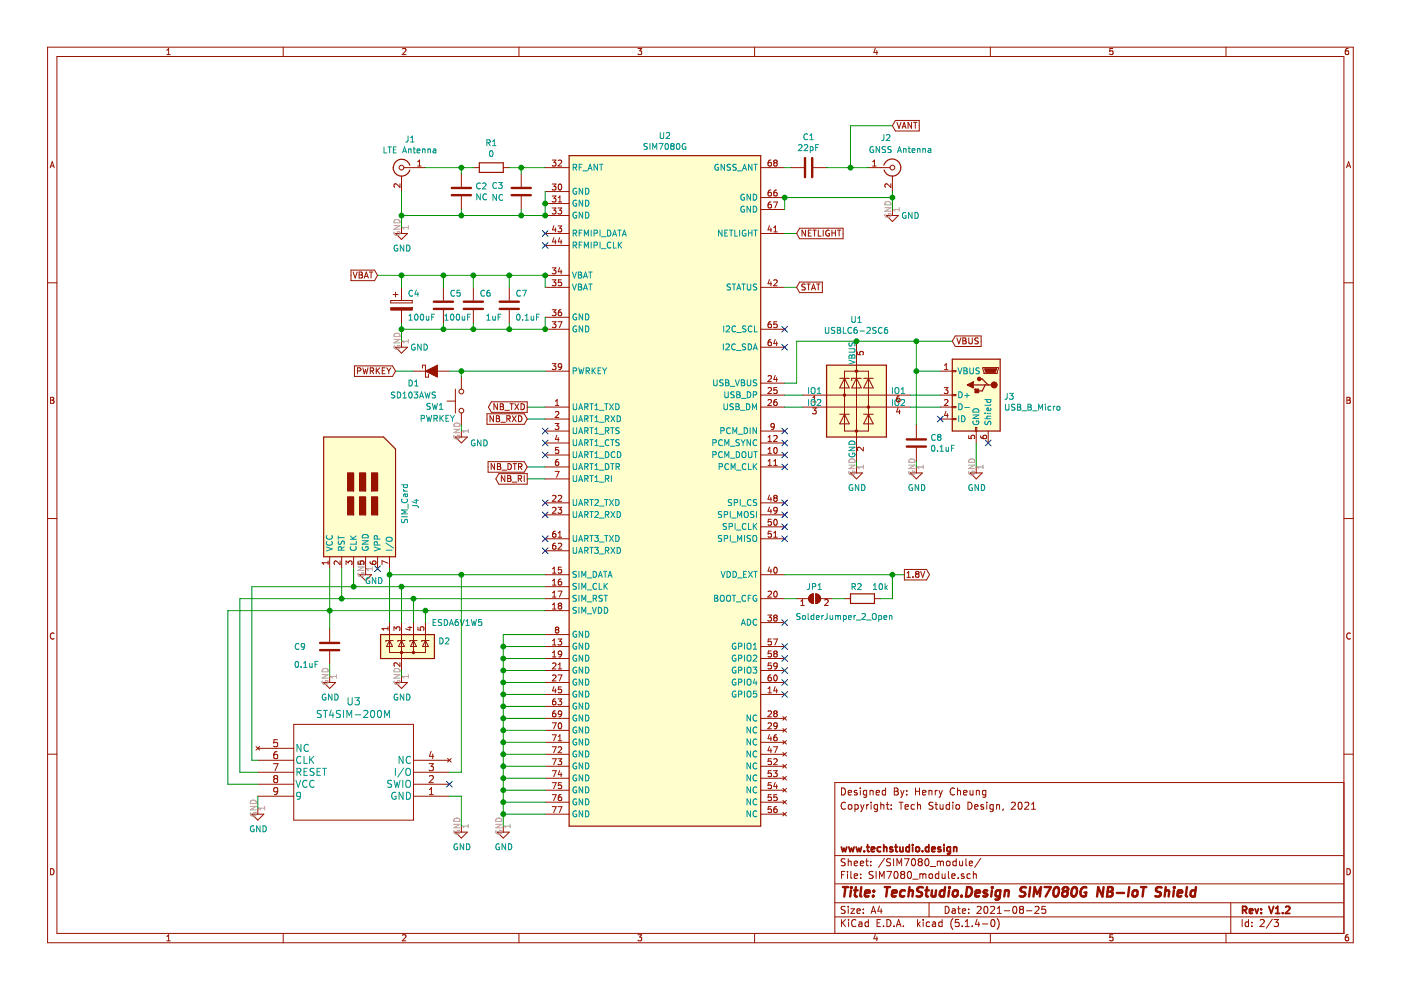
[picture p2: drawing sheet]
EESchema Schematic File Version 4
LIBS:SIM7080-cache
EELAYER 30 0
EELAYER END
$Descr A4 11693 8268
encoding utf-8
Sheet 2 3
Title "TechStudio.Design SIM7080G NB-IoT Shield"
Date "2021-08-25"
Rev "V1.2"
Comp "www.techstudio.design"
Comment1 ""
Comment2 ""
Comment3 "Copyright: Tech Studio Design, 2021"
Comment4 "Designed By: Henry Cheung"
$EndDescr
NoConn ~ 6550 5800
NoConn ~ 6550 5700
NoConn ~ 6550 5600
NoConn ~ 6550 5500
NoConn ~ 6550 5400
NoConn ~ 6550 5200
Wire Wire Line
	4200 5300 4550 5300
$Comp
L power:GND #PWR013
U 1 1
P 4200 6900
F 0 "#PWR013" H 4200 6650 50  0001 C CNN
F 1 "GND" H 4205 6727 50  0000 C CNN
F 2 "" H 4200 6900 50  0001 C CNN
F 3 "" H 4200 6900 50  0001 C CNN
	1    4200 6900
	1    0    0    -1  
$EndComp
Wire Wire Line
	4550 6800 4200 6800
Connection ~ 4200 6800
Wire Wire Line
	4200 6800 4200 6900
Wire Wire Line
	4550 6700 4200 6700
Connection ~ 4200 6700
Wire Wire Line
	4200 6700 4200 6800
Wire Wire Line
	4550 6600 4200 6600
Connection ~ 4200 6600
Wire Wire Line
	4200 6600 4200 6700
Wire Wire Line
	4550 6500 4200 6500
Connection ~ 4200 6500
Wire Wire Line
	4200 6500 4200 6600
Wire Wire Line
	4550 6400 4200 6400
Connection ~ 4200 6400
Wire Wire Line
	4200 6400 4200 6500
Wire Wire Line
	4550 6300 4200 6300
Connection ~ 4200 6300
Wire Wire Line
	4200 6300 4200 6400
Wire Wire Line
	4550 6200 4200 6200
Connection ~ 4200 6200
Wire Wire Line
	4200 6200 4200 6300
Wire Wire Line
	4550 6100 4200 6100
Connection ~ 4200 6100
Wire Wire Line
	4200 6100 4200 6200
Wire Wire Line
	4550 6000 4200 6000
Connection ~ 4200 6000
Wire Wire Line
	4200 6000 4200 6100
Wire Wire Line
	4550 5900 4200 5900
Connection ~ 4200 5900
Wire Wire Line
	4200 5900 4200 6000
Wire Wire Line
	4550 5800 4200 5800
Connection ~ 4200 5800
Wire Wire Line
	4200 5800 4200 5900
Wire Wire Line
	4550 5700 4200 5700
Connection ~ 4200 5700
Wire Wire Line
	4200 5700 4200 5800
Wire Wire Line
	4550 5600 4200 5600
Wire Wire Line
	4200 5300 4200 5400
Connection ~ 4200 5600
Wire Wire Line
	4200 5600 4200 5700
Wire Wire Line
	4550 5500 4200 5500
Connection ~ 4200 5500
Wire Wire Line
	4200 5500 4200 5600
Wire Wire Line
	4550 5400 4200 5400
Connection ~ 4200 5400
Wire Wire Line
	4200 5400 4200 5500
NoConn ~ 6550 4500
NoConn ~ 6550 4400
NoConn ~ 6550 4300
NoConn ~ 6550 4200
NoConn ~ 6550 3900
NoConn ~ 6550 3800
NoConn ~ 6550 3700
NoConn ~ 6550 3600
Wire Wire Line
	6550 1650 6550 1750
Wire Wire Line
	4550 1800 4550 1700
Connection ~ 4550 1700
Wire Wire Line
	4550 1700 4550 1600
Wire Wire Line
	4550 2400 4550 2300
Wire Wire Line
	4550 2750 4550 2650
Text GLabel 4400 4000 0    50   Output ~ 0
NB_RI
Text GLabel 4400 3900 0    50   Input ~ 0
NB_DTR
Text GLabel 4400 3500 0    50   Input ~ 0
NB_RXD
Text GLabel 4400 3400 0    50   Output ~ 0
NB_TXD
Wire Wire Line
	4400 3400 4550 3400
Wire Wire Line
	4400 3500 4550 3500
Wire Wire Line
	4400 4000 4550 4000
Wire Wire Line
	4400 3900 4550 3900
Text GLabel 3300 3100 0    50   Input ~ 0
PWRKEY
$Comp
L Device:C C7
U 1 1
P 4250 2550
F 0 "C7" H 4300 2650 50  0000 L CNN
F 1 "0.1uF" H 4300 2450 50  0000 L CNN
F 2 "Capacitor_SMD:C_0603_1608Metric_Pad1.05x0.95mm_HandSolder" H 4288 2400 50  0001 C CNN
F 3 "~" H 4250 2550 50  0001 C CNN
	1    4250 2550
	1    0    0    -1  
$EndComp
$Comp
L Device:C C5
U 1 1
P 3700 2550
F 0 "C5" H 3750 2650 50  0000 L CNN
F 1 "100uF" H 3700 2450 50  0000 L CNN
F 2 "Capacitor_SMD:C_1206_3216Metric_Pad1.42x1.75mm_HandSolder" H 3738 2400 50  0001 C CNN
F 3 "~" H 3700 2550 50  0001 C CNN
	1    3700 2550
	1    0    0    -1  
$EndComp
Wire Wire Line
	3350 2400 3350 2300
Wire Wire Line
	3350 2300 3700 2300
Wire Wire Line
	4250 2400 4250 2300
Connection ~ 4250 2300
Wire Wire Line
	4250 2300 4550 2300
Wire Wire Line
	3950 2400 3950 2300
Connection ~ 3950 2300
Wire Wire Line
	3950 2300 4250 2300
Wire Wire Line
	3700 2400 3700 2300
Connection ~ 3700 2300
Wire Wire Line
	3700 2300 3950 2300
Wire Wire Line
	4550 2750 4250 2750
Wire Wire Line
	3350 2750 3350 2700
Wire Wire Line
	3700 2700 3700 2750
Connection ~ 3700 2750
Wire Wire Line
	3700 2750 3350 2750
Wire Wire Line
	3950 2700 3950 2750
Connection ~ 3950 2750
Wire Wire Line
	3950 2750 3700 2750
Wire Wire Line
	4250 2700 4250 2750
Connection ~ 4250 2750
Wire Wire Line
	4250 2750 3950 2750
$Comp
L power:GND #PWR03
U 1 1
P 3350 2850
F 0 "#PWR03" H 3350 2600 50  0001 C CNN
F 1 "GND" H 3500 2800 50  0000 C CNN
F 2 "" H 3350 2850 50  0001 C CNN
F 3 "" H 3350 2850 50  0001 C CNN
	1    3350 2850
	1    0    0    -1  
$EndComp
Wire Wire Line
	3350 2750 3350 2850
Connection ~ 3350 2750
Text GLabel 3150 2300 0    50   Input ~ 0
VBAT
Wire Wire Line
	3150 2300 3350 2300
Connection ~ 3350 2300
Text GLabel 7550 4800 2    50   Output ~ 0
1.8V
$Comp
L Connector:SIM_Card J4
U 1 1
P 3050 4250
F 0 "J4" H 3093 3833 50  0000 C CNN
F 1 "SIM_Card" H 3093 3924 50  0000 C CNN
F 2 "e-tinkers:HOAUC-HYC240-SIM-06-150_C645501" H 3050 4600 50  0001 C CNN
F 3 " ~" H 3000 4250 50  0001 C CNN
	1    3050 4250
	0    -1   -1   0   
$EndComp
$Comp
L power:GND #PWR08
U 1 1
P 3050 4750
F 0 "#PWR08" H 3050 4500 50  0001 C CNN
F 1 "GND" H 3200 4650 50  0000 R CNN
F 2 "" H 3050 4750 50  0001 C CNN
F 3 "" H 3050 4750 50  0001 C CNN
	1    3050 4750
	1    0    0    -1  
$EndComp
NoConn ~ 3150 4750
$Comp
L Device:C C9
U 1 1
P 2750 5400
F 0 "C9" H 2450 5400 50  0000 L CNN
F 1 "0.1uF" H 2450 5250 50  0000 L CNN
F 2 "Capacitor_SMD:C_0603_1608Metric_Pad1.05x0.95mm_HandSolder" H 2788 5250 50  0001 C CNN
F 3 "~" H 2750 5400 50  0001 C CNN
	1    2750 5400
	1    0    0    -1  
$EndComp
$Comp
L power:GND #PWR09
U 1 1
P 2750 5650
F 0 "#PWR09" H 2750 5400 50  0001 C CNN
F 1 "GND" H 2755 5477 50  0000 C CNN
F 2 "" H 2750 5650 50  0001 C CNN
F 3 "" H 2750 5650 50  0001 C CNN
	1    2750 5650
	1    0    0    -1  
$EndComp
Wire Wire Line
	2750 5550 2750 5650
Wire Wire Line
	2750 5250 2750 5100
$Comp
L power:GND #PWR010
U 1 1
P 3350 5650
F 0 "#PWR010" H 3350 5400 50  0001 C CNN
F 1 "GND" H 3355 5477 50  0000 C CNN
F 2 "" H 3350 5650 50  0001 C CNN
F 3 "" H 3350 5650 50  0001 C CNN
	1    3350 5650
	1    0    0    -1  
$EndComp
Wire Wire Line
	3350 5600 3350 5650
NoConn ~ 4550 1950
NoConn ~ 4550 2050
$Comp
L Device:C C1
U 1 1
P 6750 1400
F 0 "C1" V 7002 1400 50  0000 C CNN
F 1 "22pF" V 6911 1400 50  0000 C CNN
F 2 "Capacitor_SMD:C_0603_1608Metric_Pad1.05x0.95mm_HandSolder" H 6788 1250 50  0001 C CNN
F 3 "~" H 6750 1400 50  0001 C CNN
	1    6750 1400
	0    -1   -1   0   
$EndComp
NoConn ~ 4550 4500
NoConn ~ 4550 4600
NoConn ~ 4550 4300
NoConn ~ 4550 4200
NoConn ~ 4550 3600
NoConn ~ 4550 3700
$Comp
L power:GND #PWR01
U 1 1
P 7450 1750
F 0 "#PWR01" H 7450 1500 50  0001 C CNN
F 1 "GND" H 7600 1700 50  0000 C CNN
F 2 "" H 7450 1750 50  0001 C CNN
F 3 "" H 7450 1750 50  0001 C CNN
	1    7450 1750
	1    0    0    -1  
$EndComp
Connection ~ 6550 1650
Wire Wire Line
	6550 1400 6600 1400
NoConn ~ 6550 2750
NoConn ~ 6550 2900
$Comp
L e-tinkers:ESDA6V1W5 D2
U 1 1
P 3350 5400
F 0 "D2" H 3655 5446 50  0000 L CNN
F 1 "ESDA6V1W5" H 3600 5600 50  0000 L CNN
F 2 "Package_TO_SOT_SMD:SOT-353_SC-70-5_Handsoldering" H 3650 5350 50  0001 L CNN
F 3 "https://datasheet.lcsc.com/szlcsc/1810181812_STMicroelectronics-ESDA6V1W5_C48677.pdf" H 3475 5525 50  0001 C CNN
	1    3350 5400
	1    0    0    -1  
$EndComp
$Comp
L Device:R R2
U 1 1
P 7200 5000
F 0 "R2" V 7100 4950 50  0000 C CNN
F 1 "10k" V 7100 5150 50  0000 C CNN
F 2 "Resistor_SMD:R_0603_1608Metric_Pad1.05x0.95mm_HandSolder" V 7130 5000 50  0001 C CNN
F 3 "~" H 7200 5000 50  0001 C CNN
	1    7200 5000
	0    1    1    0   
$EndComp
Wire Wire Line
	7350 5000 7450 5000
Wire Wire Line
	7450 5000 7450 4800
Connection ~ 7450 4800
Wire Wire Line
	7450 4800 7550 4800
Wire Wire Line
	6550 4800 7450 4800
Wire Wire Line
	3850 3100 3850 3150
$Comp
L power:GND #PWR04
U 1 1
P 3850 3600
F 0 "#PWR04" H 3850 3350 50  0001 C CNN
F 1 "GND" H 4000 3500 50  0000 C CNN
F 2 "" H 3850 3600 50  0001 C CNN
F 3 "" H 3850 3600 50  0001 C CNN
	1    3850 3600
	1    0    0    -1  
$EndComp
Wire Wire Line
	6550 1950 6650 1950
Wire Wire Line
	6550 2400 6650 2400
Wire Wire Line
	3450 3100 3300 3100
Wire Wire Line
	6650 3200 6650 2850
Wire Wire Line
	6550 3200 6650 3200
Wire Wire Line
	6550 3400 6700 3400
Wire Wire Line
	6550 3300 6700 3300
NoConn ~ 7850 3500
Connection ~ 7650 3100
Wire Wire Line
	7650 3550 7650 3100
Wire Wire Line
	7650 3850 7650 3900
Wire Wire Line
	7600 3400 7850 3400
$Comp
L power:GND #PWR05
U 1 1
P 7150 3900
F 0 "#PWR05" H 7150 3650 50  0001 C CNN
F 1 "GND" H 7155 3727 50  0000 C CNN
F 2 "" H 7150 3900 50  0001 C CNN
F 3 "" H 7150 3900 50  0001 C CNN
	1    7150 3900
	1    0    0    -1  
$EndComp
Wire Wire Line
	8150 3700 8150 3900
$Comp
L power:GND #PWR07
U 1 1
P 8150 3900
F 0 "#PWR07" H 8150 3650 50  0001 C CNN
F 1 "GND" H 8155 3727 50  0000 C CNN
F 2 "" H 8150 3900 50  0001 C CNN
F 3 "" H 8150 3900 50  0001 C CNN
	1    8150 3900
	1    0    0    -1  
$EndComp
Wire Wire Line
	7600 3300 7850 3300
Wire Wire Line
	7650 3100 7650 2850
Wire Wire Line
	7850 3100 7650 3100
$Comp
L Connector:USB_B_Micro J3
U 1 1
P 8150 3300
F 0 "J3" H 7920 3289 50  0000 R CNN
F 1 "USB_B_Micro" H 7920 3198 50  0000 R CNN
F 2 "e-tinkers:U254-051T-4BH83" H 8300 3250 50  0001 C CNN
F 3 "~" H 8300 3250 50  0001 C CNN
	1    8150 3300
	-1   0    0    -1  
$EndComp
$Comp
L Device:C C8
U 1 1
P 7650 3700
F 0 "C8" H 7765 3746 50  0000 L CNN
F 1 "0.1uF" H 7765 3655 50  0000 L CNN
F 2 "Capacitor_SMD:C_0603_1608Metric_Pad1.05x0.95mm_HandSolder" H 7688 3550 50  0001 C CNN
F 3 "~" H 7650 3700 50  0001 C CNN
	1    7650 3700
	1    0    0    -1  
$EndComp
$Comp
L power:GND #PWR06
U 1 1
P 7650 3900
F 0 "#PWR06" H 7650 3650 50  0001 C CNN
F 1 "GND" H 7655 3727 50  0000 C CNN
F 2 "" H 7650 3900 50  0001 C CNN
F 3 "" H 7650 3900 50  0001 C CNN
	1    7650 3900
	1    0    0    -1  
$EndComp
Wire Wire Line
	7150 3900 7150 3850
NoConn ~ 4550 3800
$Comp
L Device:C C2
U 1 1
P 3850 1600
F 0 "C2" H 3965 1646 50  0000 L CNN
F 1 "NC" H 3965 1555 50  0000 L CNN
F 2 "Capacitor_SMD:C_0603_1608Metric_Pad1.05x0.95mm_HandSolder" H 3888 1450 50  0001 C CNN
F 3 "~" H 3850 1600 50  0001 C CNN
	1    3850 1600
	1    0    0    -1  
$EndComp
$Comp
L Device:C C3
U 1 1
P 4350 1600
F 0 "C3" H 4100 1650 50  0000 L CNN
F 1 "NC" H 4100 1550 50  0000 L CNN
F 2 "Capacitor_SMD:C_0603_1608Metric_Pad1.05x0.95mm_HandSolder" H 4388 1450 50  0001 C CNN
F 3 "~" H 4350 1600 50  0001 C CNN
	1    4350 1600
	1    0    0    -1  
$EndComp
$Comp
L Device:R R1
U 1 1
P 4100 1400
F 0 "R1" V 3893 1400 50  0000 C CNN
F 1 "0" V 3984 1400 50  0000 C CNN
F 2 "Resistor_SMD:R_0603_1608Metric_Pad1.05x0.95mm_HandSolder" V 4030 1400 50  0001 C CNN
F 3 "~" H 4100 1400 50  0001 C CNN
	1    4100 1400
	0    1    1    0   
$EndComp
$Comp
L e-tinkers:USBLC6-2SC6 U1
U 1 1
P 7150 3350
F 0 "U1" H 7150 4031 50  0000 C CNN
F 1 "USBLC6-2SC6" H 7150 3940 50  0000 C CNN
F 2 "Package_TO_SOT_SMD:SOT-23-6_Handsoldering" H 7250 2950 50  0001 C CNN
F 3 "https://gct.co/files/drawings/sim5051.pdf?v=fde3e267-f8d9-4afe-a571-14a8876a71fc" H 7350 3700 50  0001 C CNN
	1    7150 3350
	1    0    0    -1  
$EndComp
Wire Wire Line
	6650 2850 7150 2850
Connection ~ 7150 2850
Wire Wire Line
	7150 2850 7650 2850
$Comp
L Connector:Conn_Coaxial J1
U 1 1
P 3350 1400
F 0 "J1" H 3278 1638 50  0000 C CNN
F 1 "LTE Antenna" H 3278 1547 50  0000 C CNN
F 2 "Connector_Coaxial:U.FL_Hirose_U.FL-R-SMT-1_Vertical" H 3350 1400 50  0001 C CNN
F 3 " ~" H 3350 1400 50  0001 C CNN
	1    3350 1400
	-1   0    0    -1  
$EndComp
$Comp
L power:GND #PWR02
U 1 1
P 3350 1900
F 0 "#PWR02" H 3350 1650 50  0001 C CNN
F 1 "GND" H 3355 1727 50  0000 C CNN
F 2 "" H 3350 1900 50  0001 C CNN
F 3 "" H 3350 1900 50  0001 C CNN
	1    3350 1900
	1    0    0    -1  
$EndComp
Wire Wire Line
	3350 1900 3350 1800
$Comp
L Connector:Conn_Coaxial J2
U 1 1
P 7450 1400
F 0 "J2" H 7350 1650 50  0000 L CNN
F 1 "GNSS Antenna" H 7250 1550 50  0000 L CNN
F 2 "Connector_Coaxial:U.FL_Hirose_U.FL-R-SMT-1_Vertical" H 7450 1400 50  0001 C CNN
F 3 " ~" H 7450 1400 50  0001 C CNN
	1    7450 1400
	1    0    0    -1  
$EndComp
Wire Wire Line
	7450 1650 7450 1600
$Comp
L SimCom:SIM7080G U2
U 1 1
P 5550 4300
F 0 "U2" H 5550 7467 50  0000 C CNN
F 1 "SIM7080G" H 5550 7376 50  0000 C CNN
F 2 "SimCom:SIM7080G" H 4750 1700 50  0001 R CNN
F 3 "https://www.simcom.com/index.php/product/SIM7080G.html" H 5550 4300 50  0001 C CNN
	1    5550 4300
	1    0    0    -1  
$EndComp
Connection ~ 4550 2300
Connection ~ 4550 2750
Wire Wire Line
	6550 1650 7450 1650
Wire Wire Line
	7450 1750 7450 1650
Connection ~ 7450 1650
$Comp
L Switch:SW_Push SW1
U 1 1
P 3850 3350
F 0 "SW1" V 3800 3650 50  0000 R CNN
F 1 "PWRKEY" V 3700 3700 50  0000 R CNN
F 2 "e-tinkers:SW_TS-1101-X-X" H 3850 3550 50  0001 C CNN
F 3 "~" H 3850 3550 50  0001 C CNN
	1    3850 3350
	0    -1   -1   0   
$EndComp
Text GLabel 6650 2400 2    50   Input ~ 0
STAT
Text GLabel 6650 1950 2    50   Input ~ 0
NETLIGHT
Wire Wire Line
	2750 5100 2750 4750
Wire Wire Line
	2950 4900 2950 4750
Wire Wire Line
	2850 4750 2850 5000
Connection ~ 2750 5100
Wire Wire Line
	3850 3100 4550 3100
Wire Wire Line
	3850 3600 3850 3550
$Comp
L Device:D_Schottky_ALT D1
U 1 1
P 3600 3100
F 0 "D1" H 3450 3000 50  0000 C CNN
F 1 "SD103AWS" H 3450 2900 50  0000 C CNN
F 2 "Diode_SMD:D_SOD-323_HandSoldering" H 3600 3100 50  0001 C CNN
F 3 "~" H 3600 3100 50  0001 C CNN
	1    3600 3100
	1    0    0    -1  
$EndComp
Wire Wire Line
	3850 3100 3750 3100
Connection ~ 3850 3100
Wire Wire Line
	4550 1800 4350 1800
Connection ~ 4550 1800
Connection ~ 3350 1800
Wire Wire Line
	3350 1800 3350 1600
Connection ~ 3850 1800
Connection ~ 4350 1800
Wire Wire Line
	3850 1750 3850 1800
Wire Wire Line
	4350 1750 4350 1800
Wire Wire Line
	4250 1400 4350 1400
Wire Wire Line
	4350 1400 4350 1450
Connection ~ 4350 1400
Wire Wire Line
	4350 1400 4550 1400
Wire Wire Line
	3850 1400 3850 1450
Wire Wire Line
	3550 1400 3850 1400
Wire Wire Line
	3350 1800 3850 1800
Wire Wire Line
	3850 1800 4350 1800
Wire Wire Line
	3950 1400 3850 1400
Connection ~ 3850 1400
$Comp
L Jumper:SolderJumper_2_Open JP1
U 1 1
P 6800 5000
F 0 "JP1" H 6800 5100 50  0000 C CNN
F 1 "SolderJumper_2_Open" H 7050 4850 50  0000 C CNN
F 2 "Jumper:SolderJumper-2_P1.3mm_Open_Pad1.0x1.5mm" H 6800 5000 50  0001 C CNN
F 3 "~" H 6800 5000 50  0001 C CNN
	1    6800 5000
	1    0    0    -1  
$EndComp
Wire Wire Line
	6550 5000 6650 5000
Wire Wire Line
	6950 5000 7050 5000
$Comp
L power:GND #PWR011
U 1 1
P 2150 6750
F 0 "#PWR011" H 2150 6500 50  0001 C CNN
F 1 "GND" H 2155 6577 50  0000 C CNN
F 2 "" H 2150 6750 50  0001 C CNN
F 3 "" H 2150 6750 50  0001 C CNN
	1    2150 6750
	1    0    0    -1  
$EndComp
Connection ~ 2950 4900
Wire Wire Line
	2000 6450 2000 5000
Connection ~ 2850 5000
Wire Wire Line
	1900 6550 1900 5100
Wire Wire Line
	2150 6650 2150 6750
Wire Wire Line
	2100 4900 2100 6350
Wire Wire Line
	2000 6450 2150 6450
Wire Wire Line
	1900 6550 2150 6550
Wire Wire Line
	2100 6350 2150 6350
Wire Wire Line
	1900 5100 2750 5100
Wire Wire Line
	2000 5000 2850 5000
Wire Wire Line
	2100 4900 2950 4900
NoConn ~ 8250 3700
Wire Wire Line
	6900 1400 7100 1400
$Comp
L power:GND #PWR012
U 1 1
P 3850 6900
F 0 "#PWR012" H 3850 6650 50  0001 C CNN
F 1 "GND" H 3855 6727 50  0000 C CNN
F 2 "" H 3850 6900 50  0001 C CNN
F 3 "" H 3850 6900 50  0001 C CNN
	1    3850 6900
	1    0    0    -1  
$EndComp
Wire Wire Line
	2950 4900 3350 4900
Wire Wire Line
	2850 5000 3450 5000
Wire Wire Line
	2750 5100 3550 5100
Wire Wire Line
	3250 4750 3250 4800
Wire Wire Line
	3250 4800 3850 4800
Connection ~ 3850 4800
Wire Wire Line
	3850 4800 4550 4800
Wire Wire Line
	3750 6450 3850 6450
Wire Wire Line
	3850 4800 3850 6450
Wire Wire Line
	3750 6650 3850 6650
Wire Wire Line
	3850 6650 3850 6900
NoConn ~ 3750 6550
Wire Wire Line
	3250 4800 3250 5200
Connection ~ 3250 4800
Wire Wire Line
	3350 4900 3350 5200
Connection ~ 3350 4900
Wire Wire Line
	3350 4900 4550 4900
Wire Wire Line
	3450 5000 3450 5200
Connection ~ 3450 5000
Wire Wire Line
	3450 5000 4550 5000
Wire Wire Line
	3550 5100 3550 5200
Connection ~ 3550 5100
Wire Wire Line
	3550 5100 4550 5100
Text GLabel 7950 2850 2    50   Input ~ 0
VBUS
Text GLabel 7450 1050 2    50   Input ~ 0
VANT
Wire Wire Line
	7450 1050 7100 1050
Wire Wire Line
	7100 1050 7100 1400
Connection ~ 7100 1400
Wire Wire Line
	7100 1400 7250 1400
Wire Wire Line
	7950 2850 7650 2850
Connection ~ 7650 2850
$Comp
L e-tinkers:ST4SIM-200M U3
U 1 1
P 3750 6650
F 0 "U3" H 4550 5863 60  0000 C CNN
F 1 "ST4SIM-200M" H 4550 5969 60  0000 C CNN
F 2 "e-tinkers:ST4SIM-200M" H 4550 6890 60  0001 C CNN
F 3 "https://www.st.com/resource/en/data_brief/st4sim-200m.pdf" H 3750 6650 60  0001 C CNN
	1    3750 6650
	-1   0    0    1   
$EndComp
$Comp
L Device:CP C4
U 1 1
P 3350 2550
F 0 "C4" H 3400 2650 50  0000 L CNN
F 1 "100uF" H 3400 2450 50  0000 L CNN
F 2 "Capacitor_Tantalum_SMD:CP_EIA-3528-12_Kemet-T_Pad1.50x2.35mm_HandSolder" H 3388 2400 50  0001 C CNN
F 3 "~" H 3350 2550 50  0001 C CNN
	1    3350 2550
	1    0    0    -1  
$EndComp
$Comp
L Device:C C6
U 1 1
P 3950 2550
F 0 "C6" H 4000 2650 50  0000 L CNN
F 1 "1uF" H 4050 2450 50  0000 L CNN
F 2 "Capacitor_SMD:C_0603_1608Metric_Pad1.05x0.95mm_HandSolder" H 3988 2400 50  0001 C CNN
F 3 "~" H 3950 2550 50  0001 C CNN
	1    3950 2550
	1    0    0    -1  
$EndComp
$EndSCHEMATC
